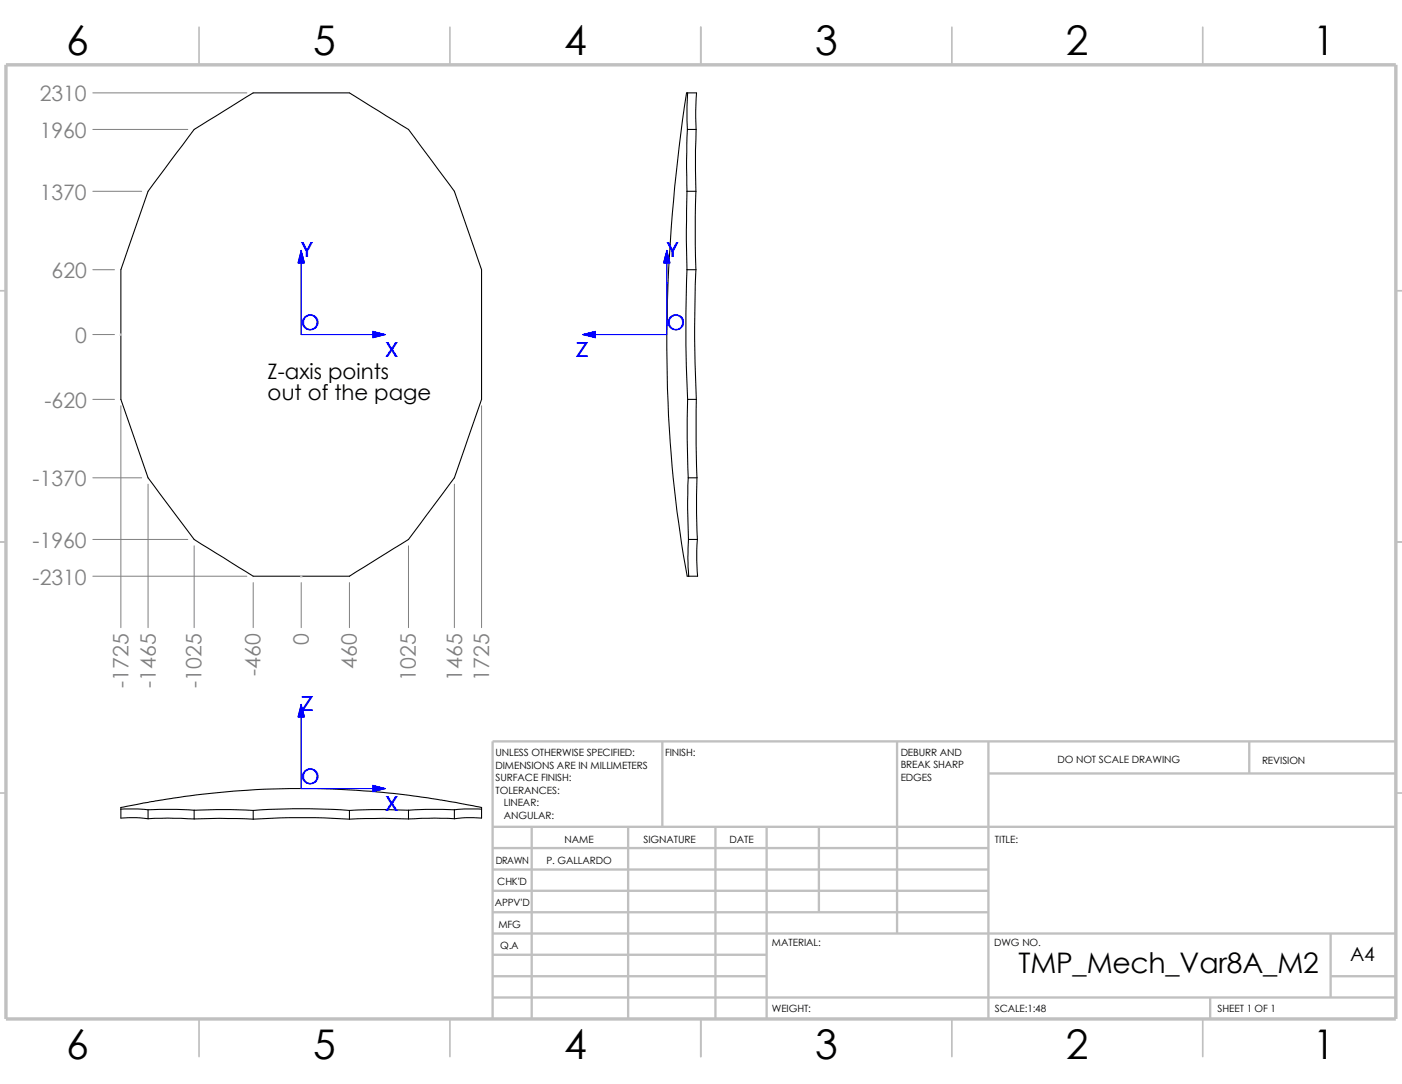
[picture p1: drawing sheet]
<svg xmlns="http://www.w3.org/2000/svg" width="279mm" height="216mm" viewBox="0 0 279 216" stroke-linecap="round" stroke-linejoin="round" font-family="sans-serif">
<g fill="none" stroke="#c0c0c0" stroke-width=".34">
<path d="M39.7 5.4v7.5M89.7 5.4v7.5M139.7 5.4v7.5M189.7 5.4v7.5M239.7 5.4v7.5M-.1 57.9h1.3M278.2 57.9h1.2M-.1 107.9h1.3M278.2 107.9h1.2M-.1 157.9h1.3M278.2 157.9h1.2M39.7 202.9v7.5"/>
<path d="M89.7 202.9v7.5M139.7 202.9v7.5M189.7 202.9v7.5M239.7 202.9v7.5"/>
</g>
<g fill="none" stroke="#c0c0c0" stroke-width=".47">
<path d="M132 147.7v17M178.8 147.7v38.2M197 147.7v55.2M197 154.1h81.2M249 147.7v6.4M278.2 147.7h-180v55.2M98.2 164.7h180M98.2 177.4h98.8M98.2 173.2h98.8M98.2 168.9h98.8M106 164.7v38.2M125.2 164.7v38.2"/>
<path d="M142.6 164.7v38.2M152.8 164.7v38.2M163.2 164.7v17M98.2 198.7h180M98.2 181.7h98.8M98.2 194.4h54.6M98.2 190.2h54.6M98.2 185.9h180M241.2 198.7v4.2M265.2 194.4h13M265.2 185.9v12.8"/>
</g>
<path d="M1.2 12.9h277v190h-277z" fill="none" stroke="#c0c0c0" stroke-width=".68" stroke-linecap="butt"/>
<g fill="none" stroke="#000" stroke-width=".21">
<path d="M137 18.5h-.1a301.7 301.7 0 0 0-2.2 81.2 152.8 152.8 0 0 0 2.3 15.1h.2M137 18.5h1.8l-.2 3.6 .1 3.7M137 18.5l-.1 2.8 .1 4.5M38.7 25.8l11.8-7.3h19.1l11.8 7.3 9.2 12.3 4 11.7 1.4 3.9v25.8l-5.4 15.7-9.2 12.2-11.8 7.4h-19.1l-11.8-7.4-9.2-12.2-2-5.9-3.4-9.8v-25.8l5.4-15.6zM136.9 38.1h1.8M136.9 38.1l-.1 7.8 .1 7.8M137 25.8h1.7M137 25.8l-.2 6.1 .1 6.2M138.7 38.1l-.1 5.2 .1 10.4M138.7 25.8l-.1 4.1 .1 8.2M136.9 53.7h1.8M136.9 53.7l-.2 15.1 .3 10.7"/>
<path d="M138.7 53.7a277.6 277.6 0 0 0 .1 25.8M137 79.5h1.8M137 79.5l-.1 7.8 .3 7.9M138.8 79.5l-.1 9 .2 6.7M137.2 95.2l-.2 6.1 .2 6.1M137.2 95.2h1.7M138.9 95.2l-.1 7 .2 5.2M137.2 107.4l-.1 3.7 .1 3.7M137.2 107.4h1.8M139 107.4l-.1 4.2 .1 3.2h-1.8M24.1 161.2l3.4-.1 2 .2M24.1 161.2v1.7h3.1l2.3 .2"/>
<path d="M29.5 161.3v1.8M29.5 163.1l3.9-.2 5.3 .2M29.5 161.3l5.7-.1 3.5 .2M38.7 161.4v1.7M38.7 161.4l7.3-.2 4.5 .2M38.7 163.1l5-.1 6.8 .2M50.5 161.4v1.8M50.5 161.4l7.9-.3 8 .1 3.2 .2M50.5 163.2a154.6 154.6 0 0 1 19.1 0M69.6 161.4v1.8M81.4 161.4v1.7M81.4 161.4l-7.4-.2-4.4 .2"/>
<path d="M81.4 163.1l-5.1-.1-6.7 .2M90.6 161.3v1.8M90.6 163.1l-4-.2-5.2 .2M90.6 161.3l-5.8-.1-3.4 .2M96 161.2l-3.4-.1-2 .2M96 161.2v1.7h-3.1l-2.3 .2M96 161.2v-.4l-8.8-1.6a170 170 0 0 0-63.1 1.7v.3"/>
</g>
<g fill="#00f" stroke="#00f" stroke-width=".2">
<path d="M116.1 66.6l2.6-.6v1.3z"/>
<path d="M132.9 49.9l.6 2.5h-1.3z"/>
<path d="M74.3 66l2.5 .6-2.5 .7z"/>
<path d="M60 49.9l.7 2.5h-1.3z"/>
<path d="M74.3 156.4l2.5 .7-2.5 .6z"/>
<path d="M60 140.3l.7 2.5h-1.3z"/>
</g>
<path d="M60 49.9v16.7h16.8M132.9 49.9v16.7h-16.8M60 140.3v16.8h16.8" fill="none" stroke="#00f" stroke-width=".2"/>
<path d="M24 66.6h.3M24 66.5l.3 .3M24.1 66.5v.3M24.2 66.5l-.3 .3M59.9 114.8h.3M59.9 114.6l.3 .3M60 114.6v.3M60.2 114.6l-.3 .3" fill="none" stroke="#c0c0c0" stroke-width=".2"/>
<g fill="none" stroke="#808080" stroke-width=".2">
<path d="M18.5 18.5h30.7M18.5 38.1h9.7M18.5 25.8h18.9M18.5 53.7h4.3M18.5 66.6h4.3M18.5 79.5h4.3M18.5 95.2h9.7M24.1 80.8v44.2M29.5 96.4v28.6M90.6 96.4v28.6M96 80.8v44.2M18.5 107.4h18.9"/>
<path d="M18.5 114.8h30.7M38.7 108.7v16.3M50.5 116v9M60 116v9M69.6 116v9M81.4 108.7v16.3"/>
</g>
<g font-size="8.1">
<text x="13.2" y="10.9">6</text>
<text x="62.4" y="10.9">5</text>
<text x="112.4" y="10.9">4</text>
<text x="162.4" y="10.9">3</text>
<text x="212.4" y="10.9">2</text>
<text x="261.7" y="10.9">1</text>
<text x="13.2" y="210.9">6</text>
<text x="62.4" y="210.9">5</text>
<text x="112.4" y="210.9">4</text>
<text x="162.4" y="210.9">3</text>
<text x="212.4" y="210.9">2</text>
<text x="261.7" y="210.9">1</text>
</g>
<text font-size="5.6" x="203" y="193.8">TMP_Mech_Var8A_M2</text>
<g font-size="4.2" fill="#808080">
<text x="7.9" y="20.2">2310</text>
<text x="7.9" y="27.5">1960</text>
<text x="7.9" y="39.8">1370</text>
<text x="10.3" y="55.4">620</text>
<text x="15" y="68.3">0</text>
<text x="8.9" y="81.2">-620</text>
<text x="6.5" y="96.8">-1370</text>
<text x="6.5" y="109.1">-1960</text>
<text x="6.5" y="116.4">-2310</text>
<text x="61.6" y="128.5" transform="rotate(-90 61.6 128.5)">0</text>
<text x="25.6" y="136.9" transform="rotate(-90 25.6 136.9)">-1725</text>
<text x="31" y="136.9" transform="rotate(-90 31 136.9)">-1465</text>
<text x="40.2" y="136.9" transform="rotate(-90 40.2 136.9)">-1025</text>
<text x="51.9" y="134.6" transform="rotate(-90 51.9 134.6)">-460</text>
<text x="71.1" y="133.2" transform="rotate(-90 71.1 133.2)">460</text>
<text x="82.9" y="135.5" transform="rotate(-90 82.9 135.5)">1025</text>
<text x="92.1" y="135.5" transform="rotate(-90 92.1 135.5)">1465</text>
<text x="97.5" y="135.5" transform="rotate(-90 97.5 135.5)">1725</text>
</g>
<g font-size="4.2" fill="#00f">
<text x="60" y="51.1">Y</text>
<text x="132.9" y="51.1">Y</text>
<text x="60" y="65.8">O</text>
<text x="132.9" y="65.8">O</text>
<text x="76.8" y="71.2">X</text>
<text x="114.9" y="71.2">Z</text>
<text x="60" y="141.5">Z</text>
<text x="60" y="156.2">O</text>
<text x="76.8" y="161.6">X</text>
</g>
<g font-size="4.2">
<text x="53.3" y="75.4">Z-axis points</text>
<text x="53.3" y="79.6">out of the page</text>
</g>
<text font-size="3.9" x="269.1" y="191.5">A4</text>
<g font-size="2">
<text x="98.8" y="150.6">UNLESS OTHERWISE SPECIFIED:</text>
<text x="98.8" y="153.1">DIMENSIONS ARE IN MILLIMETERS</text>
<text x="98.8" y="155.6">SURFACE FINISH:</text>
<text x="132.5" y="150.6">FINISH:</text>
<text x="179.5" y="155.5">EDGES</text>
<text x="179.5" y="150.5">DEBURR AND</text>
<text x="179.5" y="153">BREAK SHARP</text>
<text x="210.8" y="151.9">DO NOT SCALE DRAWING</text>
<text x="251.5" y="152.1">REVISION</text>
<text x="98.8" y="158.1">TOLERANCES:</text>
<text x="100.4" y="160.6">LINEAR:</text>
<text x="100.4" y="163.1">ANGULAR:</text>
<text x="112.5" y="168">NAME</text>
<text x="128.2" y="167.9">SIGNATURE</text>
<text x="145.4" y="167.9">DATE</text>
<text x="198.3" y="167.9">TITLE:</text>
<text x="98.8" y="172.1">DRAWN</text>
<text x="108.9" y="172.1">P. GALLARDO</text>
<text x="99.1" y="176.3">CHK'D</text>
<text x="98.6" y="180.4">APPV'D</text>
<text x="99.3" y="184.8">MFG</text>
<text x="99.7" y="189">Q.A</text>
<text x="153.8" y="188.5">MATERIAL:</text>
<text x="198.1" y="188.5">DWG NO.</text>
<text x="153.8" y="201.5">WEIGHT:</text>
<text x="198.2" y="201.6">SCALE:1:48</text>
<text x="242.7" y="201.6">SHEET 1 OF 1</text>
</g>
</svg>
